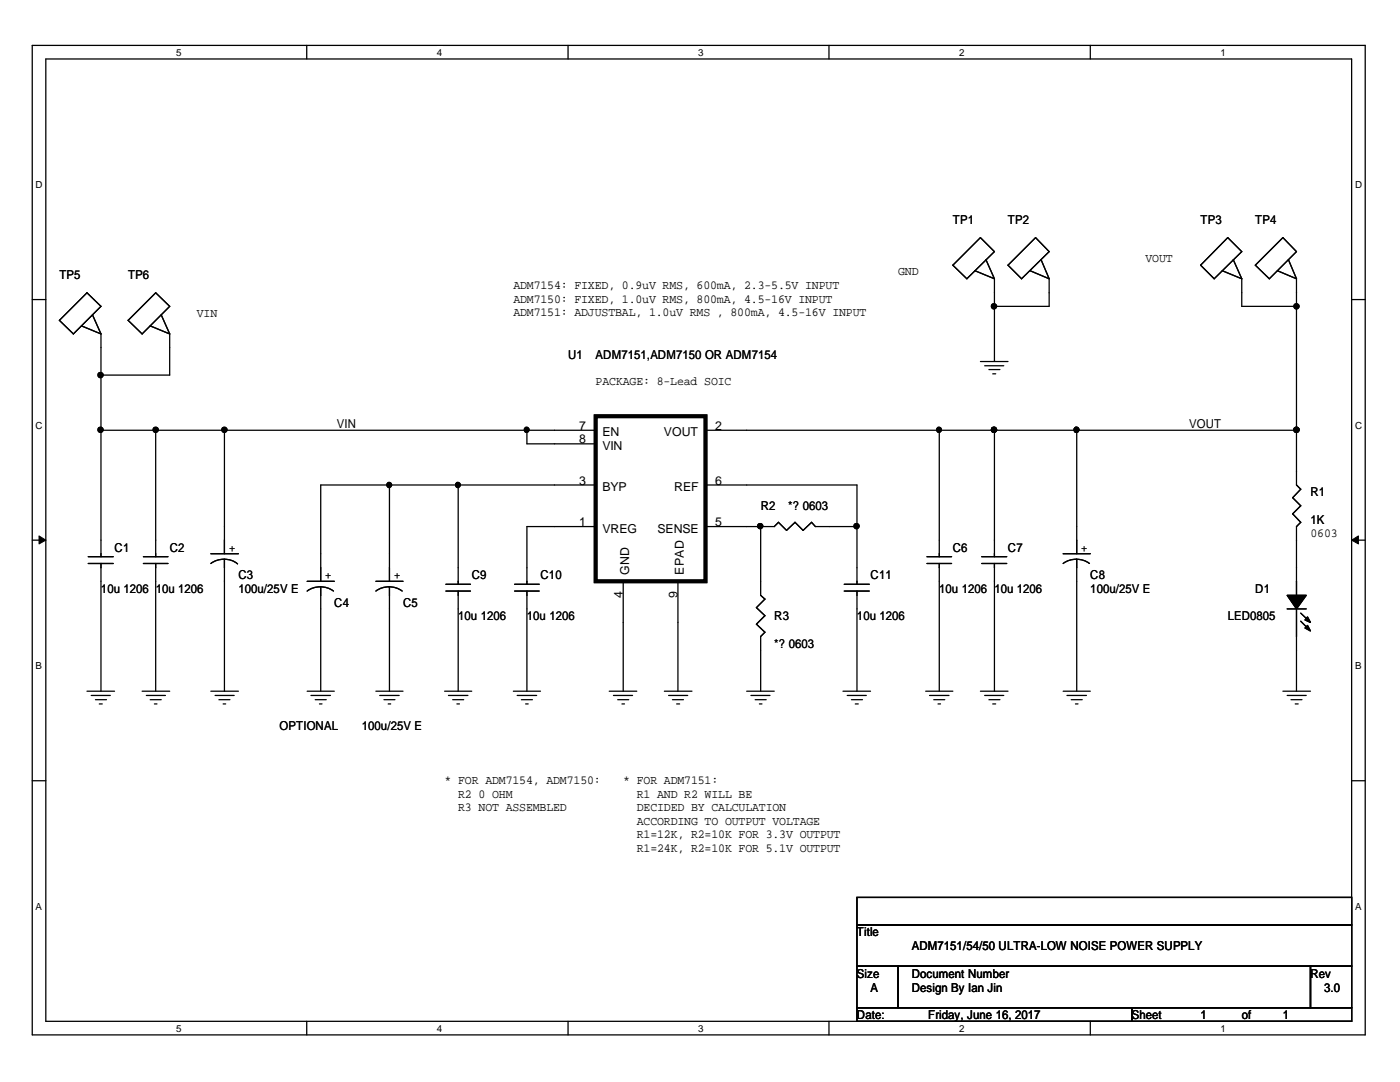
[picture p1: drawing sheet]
<svg xmlns="http://www.w3.org/2000/svg" width="279mm" height="216mm" viewBox="0 0 279 216" stroke-linecap="round" stroke-linejoin="round" font-family="sans-serif">
<path d="M6.4 9.1h266.1v197.4h-266.1zM9.1 11.8h260.6v192h-260.6z" fill="none" stroke="#000" stroke-width=".25"/>
<g fill="#fff">
<path d="M35.1 9.3h1.1v2.2h-1.1z"/>
<path d="M35.1 204h1.1v2.2h-1.1z"/>
</g>
<path d="M61.2 9.1v2.7M61.2 203.8v2.7" fill="none" stroke="#000" stroke-width=".25"/>
<g fill="#fff">
<path d="M87.2 9.3h1.1v2.2h-1.1z"/>
<path d="M87.2 204h1.1v2.2h-1.1z"/>
</g>
<path d="M113.4 9.1v2.7M113.4 203.8v2.7" fill="none" stroke="#000" stroke-width=".25"/>
<g fill="#fff">
<path d="M139.4 9.3h1.1v2.2h-1.1z"/>
<path d="M139.4 204h1.1v2.2h-1.1z"/>
</g>
<path d="M165.4 9.1v2.7M165.4 203.8v2.7" fill="none" stroke="#000" stroke-width=".25"/>
<g fill="#fff">
<path d="M191.4 9.3h1.1v2.2h-1.1z"/>
<path d="M191.4 204h1.1v2.2h-1.1z"/>
</g>
<path d="M217.6 9.1v2.7M217.6 203.8v2.7" fill="none" stroke="#000" stroke-width=".25"/>
<g fill="#fff">
<path d="M243.6 9.3h1.1v2.2h-1.1z"/>
<path d="M243.6 204h1.1v2.2h-1.1z"/>
<path d="M7.1 35.7h1.5v2.2h-1.5z"/>
<path d="M270.4 35.7h1.5v2.2h-1.5z"/>
<path d="M7.1 83.7h1.5v2.2h-1.5z"/>
<path d="M270.4 83.7h1.5v2.2h-1.5z"/>
</g>
<path d="M6.4 59.8h2.7M269.7 59.8h2.8" fill="none" stroke="#000" stroke-width=".25"/>
<g fill="#fff">
<path d="M7.1 131.7h1.3v2.2h-1.3z"/>
<path d="M270.4 131.7h1.3v2.2h-1.3z"/>
</g>
<path d="M6.4 107.8h2.7M269.7 107.8h2.8" fill="none" stroke="#000" stroke-width=".25"/>
<g fill="#000" stroke="#000" stroke-width=".2">
<path d="M7.8 106.9l1.3 .9-1.3 .7z" fill-rule="evenodd"/>
<path d="M269.7 107.8l1.4-.9v1.6z" fill-rule="evenodd"/>
</g>
<g fill="#fff">
<path d="M7.1 179.7h1.3v2.2h-1.3z"/>
<path d="M270.4 179.7h1.3v2.2h-1.3z"/>
</g>
<g fill="none" stroke="#000" stroke-width=".25">
<path d="M17.4 58.4l2.8 2.7-5.6 5.5-2.7-2.7zM31.1 58.4l2.8 2.7-5.5 5.5-2.8-2.7zM190.2 52.9l5.5-5.5 2.8 2.8-5.5 5.4zM194.6 54l3.9 1.6M196.8 51.8l1.7 3.8M198.5 55.6v16.5M201.2 52.9l5.5-5.5 2.7 2.8-5.5 5.4zM205.6 54l3.8 1.6M207.8 51.8l1.6 3.8M209.4 55.6v5.5h-10.9M243.9 54l3.9 1.6M245 47.4l2.8 2.8-5.5 5.4-2.7-2.7z"/>
<path d="M246.1 51.8l1.7 3.8M247.8 55.6v5.5h10.9M250.5 52.9l5.5-5.5 2.7 2.8-5.4 5.4zM254.9 54l3.8 1.6M257.1 51.8l1.6 3.8M258.7 55.6v41.2l.9 .8-1.6 1.7 1.6 1.6-1.6 1.6 1.6 1.7-.9 .9v13.7M16.3 65l3.9 1.6M18.5 62.8l1.7 3.8M20.2 66.6v44.5M30 65l3.9 1.6M32.2 62.8l1.7 3.8M33.9 66.6v8.2h-13.7"/>
<path d="M195.7 72.1h5.5M196.5 73h3.8M197.4 73.7h2.2M198.1 74.6h.6M20.2 85.9h98.7M31.1 85.9v25.2M44.8 85.9v24.6M77.7 96.8v19.2M91.4 96.8v19.8M105.2 85.9v2.7h13.7M118.9 96.8h-54.9v19.2M140.8 85.9h117.9"/>
<path d="M140.8 96.8h30.2v19.8M187.5 85.9v25.2M198.5 85.9v25.2M214.9 85.9v24.6M17.6 112.4h5M17.6 111.1h5M20.2 112.4v25.5M28.6 112.4h4.9M28.6 111.1h4.9M31.1 112.4v25.5M42.1 112.4a4.4 4.4 0 0 1 5.3 .1M42.1 110.5h5.5"/>
<path d="M44.8 111.6v26.3M61.3 117.9a4.5 4.5 0 0 1 5.2 0M61.3 116h5.4M64 117.1v20.8M75 117.9a4.5 4.5 0 0 1 5.3 0M75 116h5.4M77.7 117.1v20.8M89 117.9h4.9M89 116.6h4.9M91.4 117.9v20M102.7 117.9h4.9M102.7 116.6h4.9"/>
<path d="M105.2 117.9v20M118.9 105.1h-13.7v11.5M124.4 116v21.9M135.3 116v21.9M140.8 105.1h13.7l.9-.9 1.6 1.6 1.7-1.6 1.6 1.6 1.7-1.6 .7 .9h8.3M151.8 105.1v13.7l.9 .7-1.7 1.7 1.7 1.7-1.7 1.6 1.7 1.7-.9 .8v10.9M168.5 117.9h5M168.5 116.6h5M171 117.9v20M185 112.4h4.9M185 111.1h4.9M187.5 112.4v25.5"/>
<path d="M195.9 112.4h5M195.9 111.1h5M198.5 112.4v25.5M212.2 112.4a4.5 4.5 0 0 1 5.2 0M212.2 110.5h5.4M214.9 111.6v26.3M17.4 137.9h5.5M18.2 138.8h3.8M19 139.6h2.3M28.4 137.9h5.5M29.2 138.8h3.8M30 139.6h2.2"/>
<path d="M42.1 137.9h5.5M42.9 138.8h3.8M43.7 139.6h2.2M61.3 137.9h5.4M62.1 138.8h3.9M62.9 139.6h2.2M75 137.9h5.4M75.8 138.8h3.9M76.6 139.6h2.2M88.7 137.9h5.4M89.5 138.8h3.9M90.3 139.6h2.2"/>
<path d="M102.4 137.9h5.5M103.2 138.8h3.9M104.1 139.6h2.2M121.6 137.9h5.5M122.4 138.8h3.8M123.3 139.6h2.2M132.6 137.9h5.5M133.4 138.8h3.8M134.2 139.6h2.2M149 137.9h5.5M149.9 138.8h3.8M150.7 139.6h2.2"/>
<path d="M168.2 137.9h5.5M169.1 138.8h3.8M169.9 139.6h2.2M184.7 137.9h5.5M185.5 138.8h3.9M186.4 139.6h2.2M195.7 137.9h5.5M196.5 138.8h3.8M197.4 139.6h2.2M212.2 137.9h5.4M212.9 138.8h3.9M213.8 139.6h2.2"/>
<path d="M256 137.9h5.5M256.9 138.8h3.8M256.9 121.5h3.8M257.6 139.6h2.2M258.7 121.5v16.4M259.6 122.3l1.7 1.7M259.6 124l1.7 1.6M6.4 155.8h2.7M19.8 140.5h.6M30.8 140.5h.5M44.5 140.5h.5M63.8 140.5h.5"/>
<path d="M77.5 140.5h.5M91.2 140.5h.5M104.9 140.5h.5M124.1 140.5h.5M135 140.5h.6M151.6 140.5h.5M170.7 140.5h.6M187.2 140.5h.5M198.1 140.5h.6M214.6 140.5h.5M258.5 140.5h.6M269.7 155.8h2.8"/>
<path d="M171 179.1h98.7v5.5h-98.7zM171 184.6h98.7v8.2h-98.7zM171 192.8h8.2v8.3h-8.2zM179.2 192.8h82.3v8.3h-82.3zM261.5 192.8h8.2v8.3h-8.2zM171 201.1h54.9v2.7h-54.9zM225.9 201.1h43.8v2.7h-43.8z"/>
</g>
<g fill="#000" stroke="#000" stroke-width=".25">
<path d="M256.9 118.8h3.8l-2 2.7z" fill-rule="evenodd"/>
<path d="M256.9 118.8h3.8l-2 2.7z" fill-rule="evenodd"/>
<path d="M260.4 125.3l.5-.5 .6 1.1z" fill-rule="evenodd"/>
<path d="M260.9 123.1l.6 1.1-1.1-.5z" fill-rule="evenodd"/>
<path d="M260.4 125.3l.5-.5 .6 1.1z" fill-rule="evenodd"/>
<path d="M260.9 123.1l.6 1.1-1.1-.5z" fill-rule="evenodd"/>
<circle cx="20.1" cy="74.8" r=".52"/>
<circle cx="198.4" cy="61.1" r=".52"/>
<circle cx="258.7" cy="61.1" r=".52"/>
<circle cx="20.1" cy="85.8" r=".52"/>
<circle cx="31.1" cy="85.8" r=".52"/>
<circle cx="44.8" cy="85.8" r=".52"/>
<circle cx="77.6" cy="96.8" r=".5"/>
<circle cx="91.4" cy="96.8" r=".5"/>
<circle cx="105.1" cy="85.8" r=".5"/>
<circle cx="187.4" cy="85.8" r=".5"/>
<circle cx="198.4" cy="85.8" r=".52"/>
<circle cx="214.8" cy="85.8" r=".5"/>
<circle cx="258.7" cy="85.8" r=".52"/>
<circle cx="151.7" cy="105" r=".52"/>
<circle cx="170.9" cy="105" r=".52"/>
</g>
<path d="M118.9 83.1h21.9v32.9h-21.9z" fill="none" stroke="#000" stroke-width=".76"/>
<g font-size="2.5">
<text x="190.2" y="44.8">TP1</text>
<text x="201.2" y="44.8">TP2</text>
<text x="239.6" y="44.8">TP3</text>
<text x="250.5" y="44.8">TP4</text>
<text x="228.6" y="52.2">VOUT</text>
<text x="11.9" y="55.7">TP5</text>
<text x="25.6" y="55.7">TP6</text>
<text x="102.4" y="57.7">ADM7154: FIXED, 0.9uV RMS, 600mA, 2.3-5.5V INPUT</text>
<text x="179.2" y="54.9">GND</text>
<text x="39.3" y="63.2">VIN</text>
<text x="102.4" y="60.4">ADM7150: FIXED, 1.0uV RMS, 800mA, 4.5-16V INPUT</text>
<text x="102.4" y="63.1">ADM7151: ADJUSTBAL, 1.0uV RMS , 800mA, 4.5-16V INPUT</text>
<text x="113.4" y="71.6">U1</text>
<text x="118.9" y="71.6">ADM7151,ADM7150 OR ADM7154</text>
<text x="118.9" y="76.9">PACKAGE: 8-Lead SOIC</text>
<text x="67.2" y="85.3">VIN</text>
<text x="115.6" y="85.8">7</text>
<text x="115.6" y="88.5">8</text>
<text x="120.2" y="87">EN</text>
<text x="120.2" y="89.7">VIN</text>
<text x="132.5" y="87">VOUT</text>
<text x="142.7" y="85.8">2</text>
<text x="237.3" y="85.3">VOUT</text>
<text x="115.6" y="96.7">3</text>
<text x="120.2" y="98">BYP</text>
<text x="134.5" y="98">REF</text>
<text x="142.7" y="96.7">6</text>
<text x="151.8" y="101.9">R2</text>
<text x="157.3" y="101.9">*? 0603</text>
<text x="261.5" y="99.1">R1</text>
<text x="115.6" y="105">1</text>
<text x="120.2" y="106.3">VREG</text>
<text x="131.2" y="106.3">SENSE</text>
<text x="142.7" y="105">5</text>
<text x="261.5" y="107.1">0603</text>
<text x="261.5" y="104.6">1K</text>
<text x="22.9" y="110.1">C1</text>
<text x="33.9" y="110.1">C2</text>
<text x="45.6" y="110.1">+</text>
<text x="190.2" y="110.1">C6</text>
<text x="201.2" y="110.1">C7</text>
<text x="215.7" y="110.1">+</text>
<text x="20.2" y="118.3">10u 1206</text>
<text x="31.1" y="118.3">10u 1206</text>
<text x="47.6" y="115.6">C3</text>
<text x="47.6" y="118.3">100u/25V E</text>
<text x="64.9" y="115.6">+</text>
<text x="78.6" y="115.6">+</text>
<text x="94.1" y="115.6">C9</text>
<text x="107.9" y="115.6">C10</text>
<text x="124.3" y="119.3" transform="rotate(-90 124.3 119.3)">4</text>
<text x="125.6" y="114.6" transform="rotate(-90 125.6 114.6)">GND</text>
<text x="135.2" y="119.3" transform="rotate(-90 135.2 119.3)">9</text>
<text x="136.5" y="114.6" transform="rotate(-90 136.5 114.6)">EPAD</text>
<text x="173.7" y="115.6">C11</text>
<text x="187.5" y="118.3">10u 1206</text>
<text x="198.5" y="118.3">10u 1206</text>
<text x="217.6" y="115.6">C8</text>
<text x="217.6" y="118.3">100u/25V E</text>
<text x="250.5" y="118.3">D1</text>
<text x="66.7" y="121.1">C4</text>
<text x="80.4" y="121.1">C5</text>
<text x="91.4" y="123.8">10u 1206</text>
<text x="105.2" y="123.8">10u 1206</text>
<text x="154.5" y="123.8">R3</text>
<text x="171" y="123.8">10u 1206</text>
<text x="245" y="123.8">LED0805</text>
<text x="154.5" y="129.3">*? 0603</text>
<text x="55.8" y="145.7">OPTIONAL</text>
<text x="72.2" y="145.7">100u/25V E</text>
<text x="88.7" y="156.5">* FOR ADM7154, ADM7150:</text>
<text x="91.4" y="159.2">R2 0 OHM</text>
<text x="91.4" y="161.9">R3 NOT ASSEMBLED</text>
<text x="124.4" y="156.5">* FOR ADM7151:</text>
<text x="127.1" y="159.2">R1 AND R2 WILL BE</text>
<text x="127.1" y="161.9">DECIDED BY CALCULATION</text>
<text x="127.1" y="164.6">ACCORDING TO OUTPUT VOLTAGE</text>
<text x="127.1" y="167.3">R1=12K, R2=10K FOR 3.3V OUTPUT</text>
<text x="127.1" y="170">R1=24K, R2=10K FOR 5.1V OUTPUT</text>
<text x="171" y="186.9">Title</text>
<text x="181.9" y="189.7">ADM7151/54/50 ULTRA-LOW NOISE POWER SUPPLY</text>
<text x="171" y="195.1">Size</text>
<text x="173.7" y="197.9">A</text>
<text x="181.9" y="195.1">Document Number</text>
<text x="181.9" y="197.9">Design By Ian Jin</text>
<text x="261.5" y="195.1">Rev</text>
<text x="264.2" y="197.9">3.0</text>
<text x="171" y="203.4">Date:</text>
<text x="185.3" y="203.4">Friday, June 16, 2017</text>
<text x="225.9" y="203.4">Sheet</text>
<text x="239.6" y="203.4">1</text>
<text x="247.8" y="203.4">of</text>
<text x="256" y="203.4">1</text>
</g>
<g font-size="1.9">
<text x="35.1" y="11.1">5</text>
<text x="87.2" y="11.1">4</text>
<text x="139.4" y="11.1">3</text>
<text x="191.4" y="11.1">2</text>
<text x="243.6" y="11.1">1</text>
<text x="7.1" y="37.5">D</text>
<text x="270.4" y="37.5">D</text>
<text x="7.1" y="85.5">C</text>
<text x="270.4" y="85.5">C</text>
<text x="7.1" y="133.5">B</text>
<text x="270.4" y="133.5">B</text>
<text x="7.1" y="181.5">A</text>
<text x="270.4" y="181.5">A</text>
<text x="35.1" y="205.8">5</text>
<text x="87.2" y="205.8">4</text>
<text x="139.4" y="205.8">3</text>
<text x="191.4" y="205.8">2</text>
<text x="243.6" y="205.8">1</text>
</g>
</svg>
